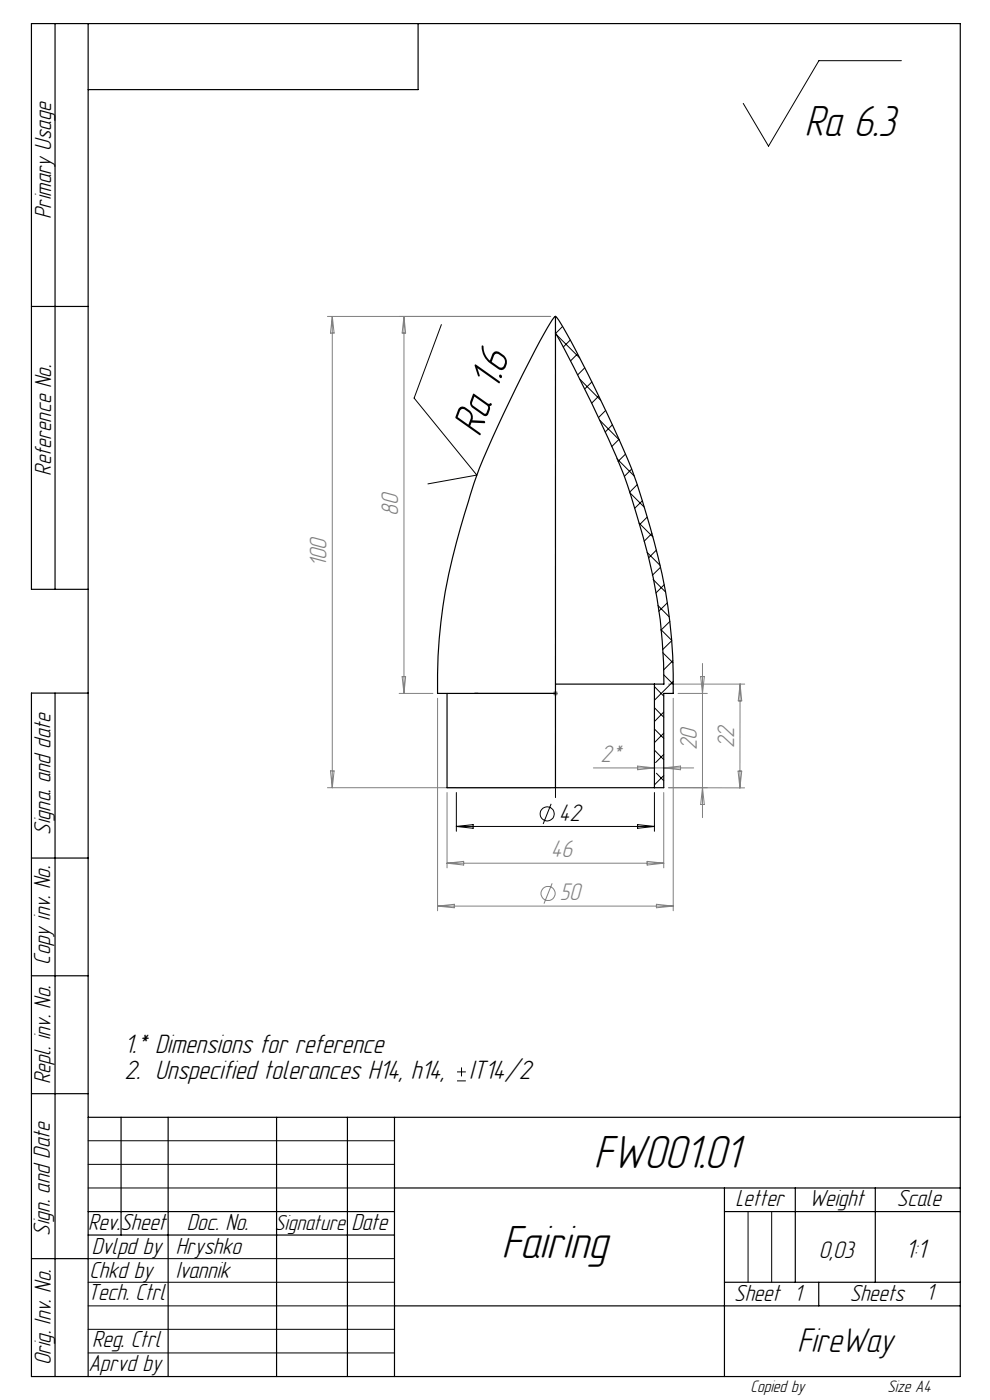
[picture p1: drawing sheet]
<svg xmlns="http://www.w3.org/2000/svg" width="210mm" height="297mm" viewBox="0 0 210 297" stroke-linecap="round" stroke-linejoin="round" font-family="sans-serif">
<g fill="none" stroke="#808080" stroke-width=".21">
<path d="M69.5 67.1h47.3M70.5 67.1v100M70.5 67.1l.4 3.6h-.8zM85.7 67.1l.3 3.6h-.7zM85.7 67.1v80M84.7 147.1h7.1M85.3 143.5h.7l-.3 3.6zM92.8 148.1v45.1M117.3 147.1h1M117.5 146.8l.7 .7M117.8 146.6v1M118.2 146.8l-.7 .7"/>
<path d="M141.8 145.1h16.2M142.8 148.1v45.1M143.8 147.1h6.2M148.6 143.5h.8l-.4 3.6zM149 140.8v32.7M157 145.1v22M157 145.1l.3 3.6h-.7zM69.5 167.1h47.3M70.1 163.5h.8l-.4 3.6zM94.8 168.1v16M125.9 162.9h21.2M135.3 162.5l3.5 .4-3.5 .4z"/>
<path d="M140.8 168.1v16M140.8 162.9l3.6-.4v.8zM149 167.1l.4 3.6h-.8zM150 167.1h-8.2h16.1M156.6 163.6h.7l-.3 3.5zM92.8 192.2h50M92.8 192.2l3.6-.4v.8zM94.8 183.1h46M94.8 183.1l3.6-.4v.8zM117.1 187.4l-1.7 4.3M137.3 182.7l3.5 .4-3.5 .4zM139.2 191.8l3.6 .4-3.6 .4z"/>
<circle cx="116.3" cy="189.5" r="1.51"/>
</g>
<g fill="none" stroke="#000" stroke-width=".21">
<path d="M191.2 12.9h-17.5l-10.7 18.1-5.3-9.1M93.6 68.9l-5.8 15.6 13.3 16.3-10.3 1.9M96.8 168.1v8.3M96.8 175.3h42M96.8 175.3l3.6-.4v.8zM116.9 170.5l-1.7 4.3M135.3 174.9l3.5 .4-3.5 .4zM138.8 168.1v8.3M96.9 229.3h1.9M96.9 227.4h1.9M97.9 226.4v1.9M18.7 242h65"/>
<path d="M18.7 247h65M18.7 252h65M158.7 257v15M163.7 257v15M18.7 267h65M18.7 272h65M18.7 277h65M18.7 282h65M18.7 287h65"/>
<circle cx="116.1" cy="172.7" r="1.5"/>
</g>
<path d="M100.6 147.1h.9h-.9M100.6 147.1h17.2M117.6 147.1h.4zM117.8 147.1h.1" fill="none" stroke="#00f" stroke-width=".21"/>
<path d="M117.8 67.1v102.1" fill="none" stroke="#000" stroke-width=".21" stroke-dasharray="15.2 1.3 1.3 1.3" stroke-dashoffset="4.2"/>
<g fill="none" stroke="#000" stroke-width=".25">
<path d="M11.7 5v120M18.7 5v287M88.7 5v14h-70M6.7 65h12M18.7 125h-12v-120h197v287h-197v-145h12M11.7 147v145M6.7 182h12M6.7 207h12M6.7 232h12M18.7 237h185M25.7 237v25M35.7 237v55"/>
<path d="M58.7 237v55M73.7 237v55M83.7 237v55M18.7 257h65M83.7 252h120M153.7 257h50M153.7 252v40M168.7 252v20M185.7 252v20M6.7 267h12M18.7 262h65M83.7 277h120"/>
<path d="M153.7 272h50M173.7 272v5"/>
</g>
<path d="M96.8 167.1h21" fill="none" stroke="#c0c0c0" stroke-width=".21"/>
<path d="M117.6 147.1h.4zM100.6 147.1h.9zM117.6 147.1h.4zM100.6 147.1h.9z" fill="#00f"/>
<g fill="none" stroke="#000" stroke-width=".21">
<path d="M118 71l5 4.9M119.3 69.2l-1.4 1.5M121 72.1l-1.5 1.5M122.5 75.1l-1.5 1.4M124 78l-1.4 1.5M123 80.5l4.4 4.4M125.6 81l-1.6 1.5M127 84l-1.5 1.5M127.2 89.2l4.1 4.1M128.5 87.1l-1.5 1.5M129.9 90.1l-1.5 1.5M130.8 97.3l3.7 3.7"/>
<path d="M131.3 93.2l-1.5 1.6M132.7 96.3l-1.6 1.6M134 99.5l-1.6 1.6M133.6 104.6l3 3M135.2 102.8l-1.6 1.6M135.5 110.9l3 3M136.2 106.3l-1.6 1.5M137.3 109.7l-1.7 1.6M137.3 117.2l2.7 2.7M138.3 113.2l-1.7 1.6M139.2 116.7l-1.6 1.7M138.5 122.9l2.7 2.7"/>
<path d="M139.6 128.4l2.4 2.5M140.1 120.3l-1.7 1.8M140.2 133.6l2.3 2.3M140.6 138.5l2.2 2.1M140.9 124l-1.8 1.8M141.6 127.9l-1.9 1.8M142.1 131.8l-1.9 1.9M142.5 135.9l-2 1.9M138.8 159.1l2 2M138.8 154.7l2 1.9M138.8 150.1l2 2M138.8 145.7l2 2"/>
<path d="M140.8 143.1l2 2.1M140.8 151.1l-2 2M140.8 155.5l-2 2M142.7 140.2l-2 2M142.8 144.5l-4 4.1M139.2 164l1.6 1.6M140.8 160.1l-1.7 1.7M140.8 164.5l-2 2"/>
</g>
<path d="M117.8 67.1l-.1 .1a35.1 35.1 0 0 0-4.1 6.9 253.4 253.4 0 0 0-13.1 28.4 180.2 180.2 0 0 0-6.6 26.2 104.4 104.4 0 0 0-1 18.4h24.9M117.8 67.1l.1 .1a35.1 35.1 0 0 1 4.1 6.9 253.4 253.4 0 0 1 13.1 28.4 180.2 180.2 0 0 1 6.6 26.2 111.1 111.1 0 0 1 1.1 18.4h-2v20h-2M117.8 67.1v80M117.8 70.6l.1 .2a266.1 266.1 0 0 1 14.5 30 162.9 162.9 0 0 1 7.7 30.7l.7 9v4.6h-2M94.8 147.1v20h23M117.8 145.1h21M117.8 147.1v20M138.8 145.1v22M117.8 167.1h21" fill="none" stroke="#000" stroke-width=".25"/>
<g font-size="10.2">
<text x="126" y="247.8">FW001.01</text>
<text x="106.4" y="266.9">Fairing</text>
</g>
<g font-size="9.6">
<text x="170.7" y="28.8">Ra 6.3</text>
<text x="106.7" y="79.5" transform="rotate(-70 106.7 79.5)">6</text>
<text x="101.7" y="92.8" transform="rotate(-70 101.7 92.8)">Ra 1.</text>
</g>
<text font-size="7.5" x="169.1" y="286.7">FireWay</text>
<g font-size="5.8">
<text x="26.4" y="223.3">1.* Dimensions for reference</text>
<text x="26.4" y="229">2. Unspecified tolerances H14, h14,</text>
<text x="99.5" y="229">IT14/2</text>
<text x="192.1" y="267">1:1</text>
</g>
<g font-size="5.3" fill="#808080">
<text x="84.5" y="109.4" transform="rotate(-90 84.5 109.4)">80</text>
<text x="69.3" y="120.3" transform="rotate(-90 69.3 120.3)">100</text>
<text x="127.4" y="161.7">2*</text>
<text x="147.8" y="159.2" transform="rotate(-90 147.8 159.2)">20</text>
<text x="155.7" y="158.7" transform="rotate(-90 155.7 158.7)">22</text>
<text x="116.9" y="181.9">46</text>
<text x="118.7" y="191">50</text>
</g>
<g font-size="5.3">
<text x="118.6" y="174.1">42</text>
<text x="173.7" y="267">0,03</text>
</g>
<g font-size="5.1">
<text x="10.9" y="46.5" transform="rotate(-90 10.9 46.5)">Primary Usage</text>
<text x="10.9" y="100.9" transform="rotate(-90 10.9 100.9)">Reference No.</text>
<text x="10.7" y="177.1" transform="rotate(-90 10.7 177.1)">Signa. and date</text>
<text x="10.7" y="204.6" transform="rotate(-90 10.7 204.6)">Copy inv. No.</text>
<text x="10.7" y="230.1" transform="rotate(-90 10.7 230.1)">Repl. inv. No.</text>
<text x="156.1" y="255.9">Letter</text>
<text x="171.6" y="255.9">Weight</text>
<text x="190.3" y="255.9">Scale</text>
<text x="10.5" y="262.2" transform="rotate(-90 10.5 262.2)">Sign. and Date</text>
<text x="18.7" y="261">Rev.Sheet</text>
<text x="39.6" y="261">Doc. No.</text>
<text x="74.5" y="261">Date</text>
<text x="19.5" y="266.1">Dvlpd by</text>
<text x="37.3" y="266.1">Hryshko</text>
<text x="18.7" y="275.8">Tech. Ctrl</text>
<text x="19" y="271">Chkd by</text>
<text x="37.3" y="271">Ivannik</text>
<text x="196.5" y="275.7">1</text>
<text x="155.8" y="276">Sheet 1</text>
<text x="180.2" y="276.1">Sheets</text>
<text x="19.5" y="285.7">Reg. Ctrl</text>
<text x="10.8" y="289.7" transform="rotate(-90 10.8 289.7)">Orig. Inv. No.</text>
<text x="18.8" y="290.8">Aprvd by</text>
</g>
<text font-size="4.7" x="58.3" y="261">Signature</text>
<g font-size="3.7">
<text x="159.2" y="295.3">Copied by</text>
<text x="188.2" y="295.4">Size À4</text>
</g>
</svg>
